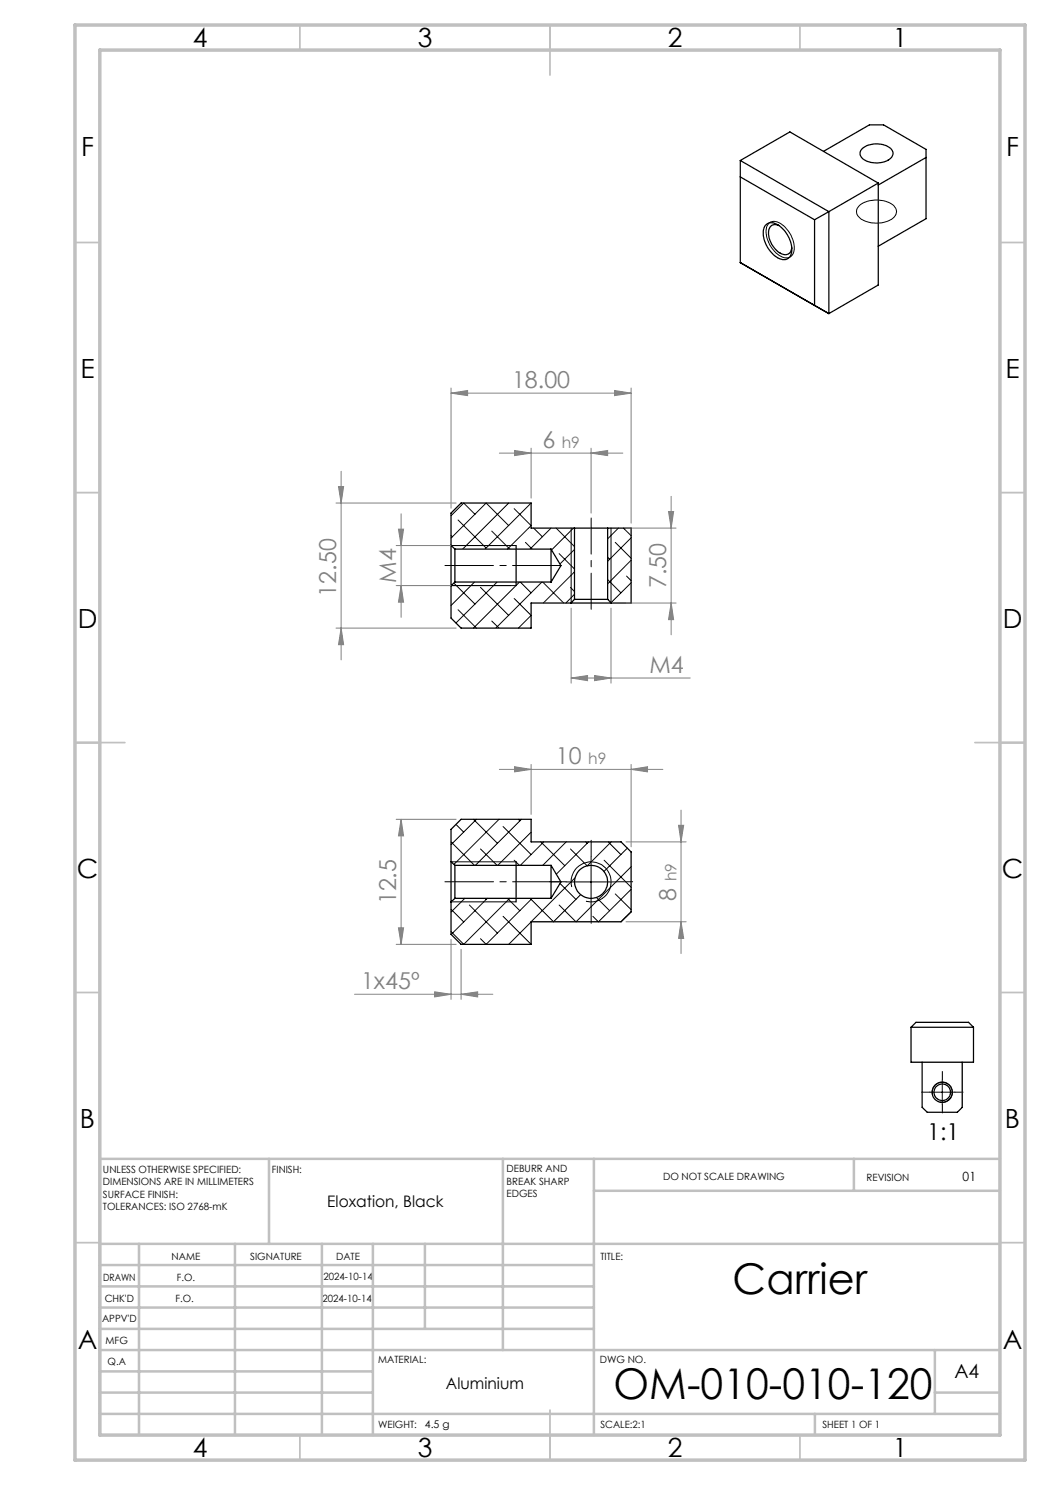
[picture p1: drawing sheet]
<svg xmlns="http://www.w3.org/2000/svg" width="210mm" height="297mm" viewBox="0 0 210 297" stroke-linecap="round" stroke-linejoin="round" font-family="sans-serif">
<g fill="none" stroke="#000" stroke-width=".2">
<path d="M153.9 44.6a2.45 2.45 0 0 1 2.9 .7 5.4 5.4 0 0 1 1.8 5.5 1.66 1.66 0 0 1-2.6 .4 5.8 5.8 0 0 1-2.6-5.9zM171.8 41.2a5.7 5.7 0 0 1 7 0 1.74 1.74 0 0 1-.9 2.9 5.7 5.7 0 0 1-6.2-.8 1.5 1.5 0 0 1 .1-2.1zM90.2 107.1l.3 .2M90.3 109.1h12.9M90.3 117.1h12.9M90.8 116.6l4.2 4.2M91.6 104l5.6 5.6M94.9 116.4l-4.7 4.7M95 102.9l-2.3-2.3-2.5 2.5M96.1 117.5l5.6 5.6M98.4 106.2l3.6 3.6M99.4 116.4l-8.2 8.2"/>
<path d="M101.7 105.1l-4.5-4.5-7 7M101.7 100.6l-9.2 9.2M102.8 101.7l3.4 3.4-4.7 4.7M102.8 119.7l3.4 3.4-2.5 2.5M103.9 116.4l-9.2 9.2M104.1 116.4l2.1 2.2M105.1 108.5l1.3 1.3M106.2 100.6l-9.2 9.2M106.7 105.6l1.8 1.7M108.4 116.4l-9.2 9.2M108.5 116.4l4.2 4.2M110.2 105.6l-4.2 4.2"/>
<path d="M111.2 105.6l3.7 3.7M111.8 110.7l3.1 3.1M114.1 117.5l.8 .8M114.2 105.6v15M114.7 105.6l-4.4 4.4M114.9 109.9l-2.9 2.9M114.9 114.4l-6.2 6.2M114.9 118.8l-1.7 1.8M121.5 115.9l2.7 2.7M121.5 111.4l.4 .5M122.2 105.6v15M123 108.5l3.2 3.2"/>
<path d="M123.7 105.6l-2.2 2.2M124.7 105.6l1.5 1.5M125.3 115.2l.9 .9M126.2 107.6l-4.7 4.7M126.2 112l-4.7 4.8M126.2 116.6l-4 3.9M91.6 122l3.7 3.6M98.4 124.2l1.4 1.4M90.2 168.4l4.7 4.7M90.3 172.4h12.9M91.2 164.9l1.5 1.5M93 179.7l-2.8 2.7"/>
<path d="M94.7 163.9l4.8 4.8M95.3 163.9l-5.1 5M96.1 169.8l3.3 3.3M97 179.7l.2 .2M97.5 179.7l-7.3 7.2M99.8 163.9l-9 9M100.6 165.3l5.6 5.6M101.5 179.7l2.5 2.4M102 179.7l-9.3 9.2-2.5-2.6M102.8 172l1.1 1.1M103.7 163.9l.3 .3M104.3 163.9l-9.2 9.2"/>
<path d="M106.2 166.4l-6.6 6.7M106.4 179.7l-9.2 9.2-1.1-1.2M108.2 168.4l4.8 4.7M108.8 168.4l-4.7 4.7M112 176.7l3.2 3.2M113.2 176.4h10M113.2 168.4l-4.7 4.7M114.3 177.4a4 4 0 0 1 3.5-5 4 4 0 0 1 4.4 4.3 4 4 0 0 1-5 3.5M115 175.6l-8.8 8.8M116.1 178.9l-5.4 5.5-4.7-4.7M117.2 168.4l.2 .3M117.7 168.4l-6.4 6.4"/>
<path d="M118.2 171.4v10M119.3 179.5l2.6 2.6M120.8 172l5.4 5.4M121.6 168.4l2.6 2.5M122.2 168.4l-4.8 4.8-3.3-3.4M123 178.8l3.2 3.1M125.5 169.6l-4.7 4.7M126.2 173.4l-11 11-3.4-3.4M126.2 177.9l-6.5 6.5M90.2 181.9l2.5 2.5M90.3 180.4h12.9M93.9 181l5.6 5.6"/>
<path d="M100.6 183.3l5.6 5.6M106.2 184.4l-4.5 4.5M118.6 183.3l1.1 1.1M126.2 182.3l-2 2.1M185.9 218.4h5.1M186.5 219a2 2 0 0 1 1.8-2.6 2 2 0 0 1 2.1 2.2 2 2 0 0 1-2.5 1.8M188.5 216v4.9"/>
</g>
<g fill="none" stroke="#000" stroke-width=".25">
<path d="M148.1 32.1l17.7 10.2M148.1 35.4l14.8 8.6M148.1 32.1v20.4M148.1 32.1l9.9-5.7 17.6 10.2M164.7 30.3l9.2-5.3h2.8l8.5 4.9v13.8l-9.6 5.5M172.4 29.7a4.6 4.6 0 0 1 6 .3 1.59 1.59 0 0 1-1.3 2.3 4.3 4.3 0 0 1-4.9-1 1.2 1.2 0 0 1 .2-1.6zM175.6 36.6v20.4l-9.8 5.7M175.6 36.6l-9.8 5.7M185.2 31.5l-9.6 5.5M148.1 52.5h.1M148.1 52.5l17.7 10.2M153.1 45.1a2.04 2.04 0 0 1 2.9 .2 5.8 5.8 0 0 1 2.2 5.7 1.66 1.66 0 0 1-2.7 .5 5.8 5.8 0 0 1-2.7-6z"/>
<path d="M155.8 45.1a1.39 1.39 0 0 0-1.6 .1 1.39 1.39 0 0 0-.5 1.5 4.7 4.7 0 0 0 3.3 4.2 1.32 1.32 0 0 0 1.4-1.3M162.9 44v17.1l2.9 1.6M165.8 42.3l-2.9 1.7M165.8 42.3v20.4M90.2 109.1v8.1M90.2 109.1l.8 .7M90.2 117.2v6.4l2 2h14v-5h8M91 109.8v6.6M91 116.4h19.2M91 109.8h19.2M91 116.4l-.8 .8M103.2 109.1v8"/>
<path d="M110.2 109.8v6.6M110.2 109.8l2 3.3-2 3.3M114.9 119.9h6.6M114.9 105.6h6.6M114.9 105.6v14.3M114.9 119.9l-.7 .7M114.9 105.6h-8.7v-5h-14l-2 2v6.5M121.5 105.6v14.3M121.5 119.9l.8 .7M121.5 105.6h4.7v15h-3.9M114.2 120.6h8.1M90.2 172.3v8.1"/>
<path d="M90.2 172.3v-6.4l2-2h14v4.5h18l2 2v12l-2 2h-18v4.5h-14l-2-2v-6.5M90.2 172.3l.8 .8M91 173.1v6.6M91 173.1h19.2M91 179.7l-.8 .7M91 179.7h19.2M103.2 172.4v8M110.2 173.1v6.6M110.2 173.1l2 3.3-2 3.3M182.2 205.5v6.9h12.5v-6.9M182.2 205.5h12.5M182.2 205.5l1-1h10.5l1 1"/>
<path d="M184.4 212.4v9.1l1.1 1h6l.9-1v-9.1"/>
<circle cx="118.2" cy="176.4" r="3.3"/>
<circle cx="188.4" cy="218.4" r="2.02"/>
<circle cx="188.5" cy="218.4" r="1.65"/>
</g>
<g fill="none" stroke="#808080" stroke-width=".2">
<path d="M90.2 78.6l3.3-.5v1zM90.2 77.6v24M90.2 78.6h36M122.9 78.1l3.3 .5-3.3 .5zM126.2 77.6v27M67.7 97.3h1l-.5 3.3zM68.2 94.3v37.7M99.9 90.6h24.7M102.9 90.1l3.3 .5-3.3 .5zM106.2 89.6v10M118.2 90.6l3.3-.5v1zM118.2 89.6v13"/>
<path d="M134.2 99.3v27.7M67.2 100.6h24M79.2 117.1h23M79.2 109.1h23M79.7 105.8h1l-.5 3.3zM80.2 117.1l.5 3.3h-1zM80.2 102.8v20.7M125.2 105.6h10M133.7 102.3h1l-.5 3.3zM67.2 125.6h24M68.2 125.6l.5 3.3h-1zM114.2 135.6l3.3-.5v1z"/>
<path d="M114.2 121.6v15M114.2 135.6h23.8M118.9 135.1l3.3 .5-3.3 .5zM122.2 121.6v15M125.2 120.6h10M134.2 120.6l.5 3.3h-1zM99.9 153.9h32.7M102.9 153.3l3.3 .6-3.3 .5zM106.2 152.9v10M126.2 153.9l3.3-.6v1.1zM126.2 152.9v16.5M79.2 163.9h12"/>
<path d="M80.2 163.9v25M80.2 163.9l.5 3.3h-1zM125.2 168.4h12M135.7 165.1h1l-.5 3.3zM136.2 162v28.7M70.9 198.9h27.7M79.2 188.9h12M79.7 185.6h1l-.5 3.3zM86.9 198.4l3.3 .5-3.3 .5zM90.2 187.9v12M92.2 198.9l3.3-.5v1zM92.2 189.9v10"/>
<path d="M125.2 184.4h12M136.2 184.4l.5 3.3h-1z"/>
</g>
<path d="M112.2 113.1h-23.2M89 176.4h23.2" fill="none" stroke="#000" stroke-width=".2" stroke-dasharray="15.2 1.3 1.3 1.3" stroke-dashoffset="5.5"/>
<path d="M118.2 103.6v18.3" fill="none" stroke="#000" stroke-width=".2" stroke-dasharray="15.2 1.3 1.3 1.3" stroke-dashoffset="8"/>
<g fill="none" stroke="#c0c0c0" stroke-width=".35">
<path d="M60 5v5M110 5v10M160 5v5M15 48.5h5M200 48.5h5M15 98.5h5M200 98.5h5M15 148.5h10M195 148.5h10M15 198.5h5M200 198.5h5M15 248.5h5"/>
<path d="M200 248.5h5M60 287v5M110 282v10M160 287v5"/>
</g>
<g fill="none" stroke="#c0c0c0" stroke-width=".5">
<path d="M53.8 231.8v17M100.6 231.8v38.2M118.8 231.8v55.2M118.8 238.2h81.2M170.8 231.8v6.4M200 231.8h-180v55.2M20 248.8h180M20 257.3h98.8M20 253h98.8M27.8 248.8v38.2M47 248.8v38.2M64.4 248.8v38.2"/>
<path d="M74.6 248.8v38.2M85 248.8v17M20 265.8h98.8M20 261.5h98.8M20 278.5h54.6M20 274.3h54.6M20 270h180M187 278.5h13M187 270v12.8M20 282.8h180M163 282.8v4.2"/>
</g>
<path d="M15 5h190v287h-190zM20 10h180v277h-180z" fill="none" stroke="#c0c0c0" stroke-width=".7"/>
<path d="M113.2 176.4h-3.3M118.2 171.4v-3.3M123.2 176.4h3.3M118.2 181.4v3.3M186 218.4h-1.7M188.5 215.9v-1.6M191 218.4h1.6M188.5 220.9v1.7" fill="none" stroke="#000" stroke-width=".2" stroke-dasharray="15.2 1.3 1.3 1.3"/>
<g fill="#808080">
<path d="M86.9 198.4l3.3 .5-3.3 .5zM92.2 198.9l3.3-.5v1z"/>
<path d="M90.2 78.6l3.3-.5v1zM122.9 78.1l3.3 .5-3.3 .5z"/>
<path d="M118.2 90.6l3.3-.5v1zM102.9 90.1l3.3 .5-3.3 .5zM118.9 135.1l3.3 .5-3.3 .5zM114.2 135.6l3.3-.5v1z"/>
<path d="M80.2 117.1l.5 3.3h-1zM79.7 105.8h1l-.5 3.3z"/>
<path d="M135.7 165.1h1l-.5 3.3zM136.2 184.4l.5 3.3h-1zM80.2 163.9l.5 3.3h-1zM79.7 185.6h1l-.5 3.3z"/>
<path d="M67.7 97.3h1l-.5 3.3zM68.2 125.6l.5 3.3h-1zM133.7 102.3h1l-.5 3.3zM134.2 120.6l.5 3.3h-1z"/>
<path d="M102.9 153.3l3.3 .6-3.3 .5zM126.2 153.9l3.3-.6v1.1z"/>
</g>
<g font-size="8.5">
<text x="146.5" y="258.8">Carrier</text>
<text x="122.7" y="279.7">OM-010-010-120</text>
</g>
<g font-size="5.3">
<text x="38.5" y="9.5">4</text>
<text x="83.5" y="9.5">3</text>
<text x="133.6" y="9.5">2</text>
<text x="178.6" y="9.5">1</text>
<text x="16.2" y="31.3">F</text>
<text x="201.2" y="31.3">F</text>
<text x="16.1" y="75.5">E</text>
<text x="201.1" y="75.5">E</text>
<text x="15.5" y="125.5">D</text>
<text x="200.5" y="125.5">D</text>
<text x="15.4" y="175.5">C</text>
<text x="200.4" y="175.5">C</text>
<text x="16" y="225.5">B</text>
<text x="201" y="225.5">B</text>
<text x="15.5" y="269.8">A</text>
<text x="200.5" y="269.8">A</text>
<text x="38.5" y="291.5">4</text>
<text x="83.5" y="291.5">3</text>
<text x="133.6" y="291.5">2</text>
<text x="178.6" y="291.5">1</text>
</g>
<g font-size="4.7" fill="#808080">
<text x="102.4" y="77.6">18.00</text>
<text x="108.5" y="89.6">6</text>
<text x="67.2" y="119.3" transform="rotate(-90 67.2 119.3)">12.50</text>
<text x="79.2" y="116.5" transform="rotate(-90 79.2 116.5)">M4</text>
<text x="133.2" y="117.6" transform="rotate(-90 133.2 117.6)">7.50</text>
<text x="129.9" y="134.6">M4</text>
<text x="111.2" y="152.8">10</text>
<text x="79.2" y="180.9" transform="rotate(-90 79.2 180.9)">12.5</text>
<text x="135.2" y="180.1" transform="rotate(-90 135.2 180.1)">8</text>
<text x="72.2" y="197.8">1x45º</text>
</g>
<text font-size="4.7" x="185.4" y="228">1:1</text>
<text font-size="3.9" x="190.9" y="275.5">A4</text>
<g font-size="3.2">
<text x="65.5" y="241.4">Eloxation, Black</text>
<text x="89.2" y="277.9">Aluminium</text>
</g>
<g font-size="3.1" fill="#808080">
<text x="112.4" y="89.6">h9</text>
<text x="117.6" y="152.9">h9</text>
<text x="135.3" y="176.2" transform="rotate(-90 135.3 176.2)">h9</text>
</g>
<text font-size="2.5" x="192.5" y="236.1">01</text>
<text font-size="2.1" x="85" y="285.6">4.5 g</text>
<g font-size="2">
<text x="20.6" y="234.6">UNLESS OTHERWISE SPECIFIED:</text>
<text x="20.6" y="237.1">DIMENSIONS ARE IN MILLIMETERS</text>
<text x="20.6" y="239.6">SURFACE FINISH:</text>
<text x="54.4" y="234.6">FINISH:</text>
<text x="101.3" y="234.5">DEBURR AND</text>
<text x="101.3" y="237">BREAK SHARP</text>
<text x="101.3" y="239.5">EDGES</text>
<text x="132.6" y="236">DO NOT SCALE DRAWING</text>
<text x="173.3" y="236.2">REVISION</text>
<text x="20.6" y="242.1">TOLERANCES: ISO 2768-mK</text>
<text x="34.3" y="252">NAME</text>
<text x="50" y="251.9">SIGNATURE</text>
<text x="67.2" y="251.9">DATE</text>
<text x="120.1" y="251.9">TITLE:</text>
<text x="20.6" y="256.1">DRAWN</text>
<text x="35.3" y="256.1">F.O.</text>
<text x="64.7" y="255.9">2024-10-14</text>
<text x="20.9" y="260.3">CHK'D</text>
<text x="35.1" y="260.3">F.O.</text>
<text x="64.5" y="260.3">2024-10-14</text>
<text x="20.4" y="264.4">APPV'D</text>
<text x="21.1" y="268.8">MFG</text>
<text x="21.5" y="273">Q.A</text>
<text x="75.6" y="272.5">MATERIAL:</text>
<text x="120" y="272.5">DWG NO.</text>
<text x="75.6" y="285.5">WEIGHT:</text>
<text x="120.1" y="285.6">SCALE:2:1</text>
<text x="164.5" y="285.6">SHEET 1 OF 1</text>
</g>
</svg>
